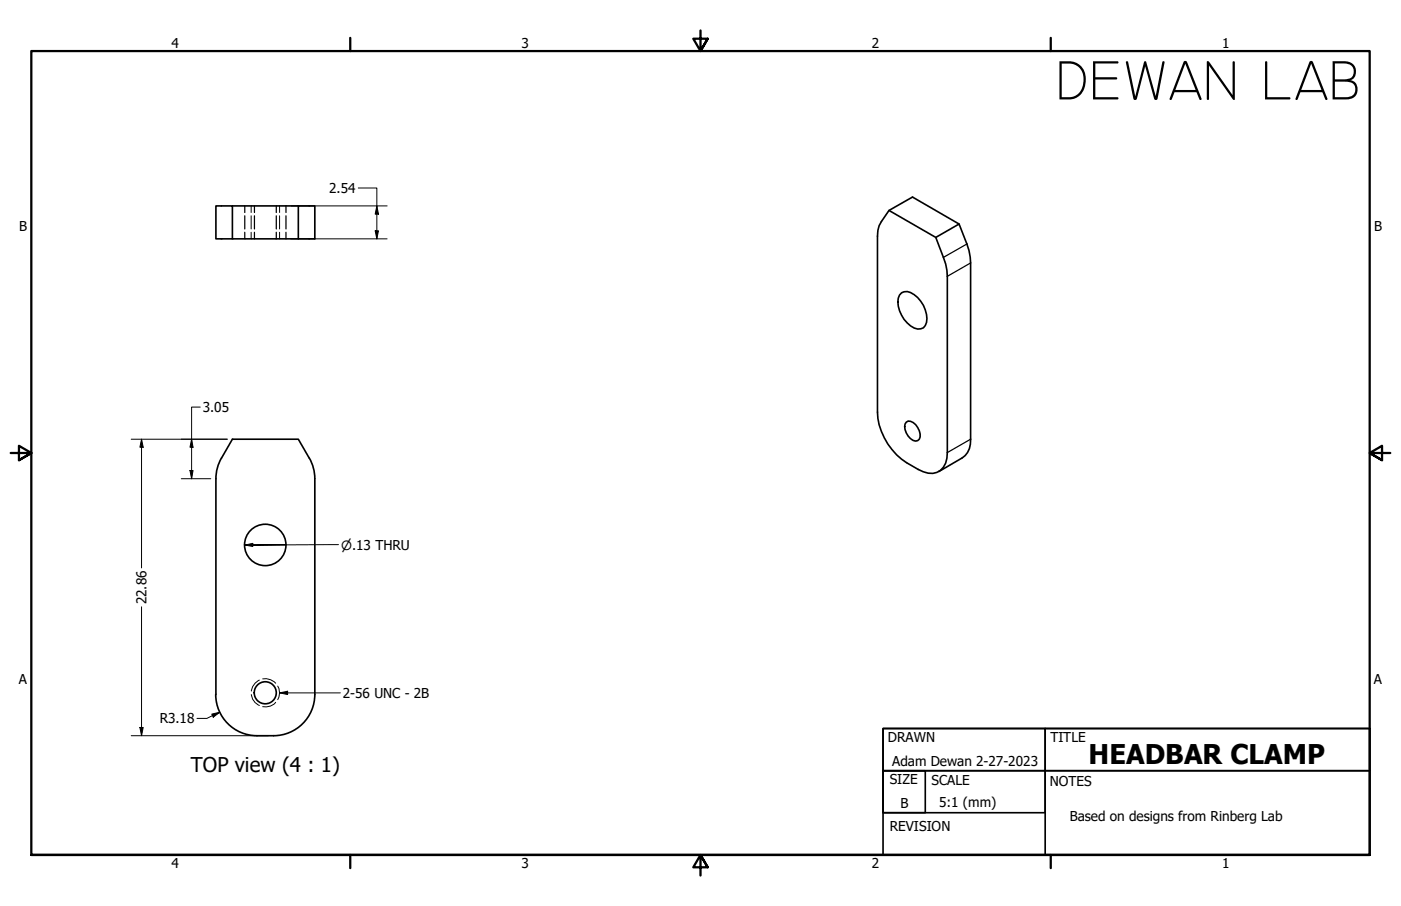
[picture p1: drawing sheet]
<svg xmlns="http://www.w3.org/2000/svg" width="432mm" height="279mm" viewBox="0 0 432 279" stroke-linecap="round" stroke-linejoin="round" font-family="sans-serif">
<!-- layer: Hidden Narrow (ANSI) -->
<path d="M77.4 63.5v2M77.4 66.5v4.1M77.4 71.6v2.1M86.2 63.5v2M86.2 66.5v4.1M86.2 71.6v2.1M77.5 214.2a4 4 0 0 0 2.4 3.4M79.9 209.7a4.3 4.3 0 0 0-2.4 3.4M81 209.4a4.5 4.5 0 0 1 4 1.3M85 216.6a4.1 4.1 0 0 1-4 1.3M85.6 211.6a4.1 4.1 0 0 1 0 4.2" fill="none" stroke="#000" stroke-width=".31"/>
<!-- layer: Visible (ANSI) -->
<g fill="none" stroke="#000" stroke-width=".51">
<path d="M66.5 63.5h5.1v10.2h-5.1zM71.6 73.7h25.4v-10.2h-5.1v10.2M71.6 63.5h20.3M274 64.9l14.4 8.3 3.1 8.2 .5 3.8v54.4a6.1 6.1 0 0 1-3.2 6.1 6.7 6.7 0 0 1-5.8-.9 20.4 20.4 0 0 1-12.6-17.7v-54.3l.6-3.2 3-4.7 7.2-4.1 14.4 8.3M288.4 73.2l7.2-4.1a27.6 27.6 0 0 1 3.5 12v54.3a6.3 6.3 0 0 1-2.6 5.8l-7.1 4.2M277.9 90.3a3.3 3.3 0 0 1 3.8 .6 9.2 9.2 0 0 1 3.9 8.5 2.44 2.44 0 0 1-3.9 1.8 9.4 9.4 0 0 1-4.8-9.3l.3-.9zM279.3 130.2a2.13 2.13 0 0 1 2.9 .7 4.5 4.5 0 0 1 1.1 4.5l-.5 .5a2.6 2.6 0 0 1-2.9-1.4 3.8 3.8 0 0 1-.6-4.3zM68.2 141.3a12.7 12.7 0 0 0-1.7 6.3v66.6M68.3 141.3l3.3-5.9h20.3l3.4 5.9M95.3 141.2a12.7 12.7 0 0 1 1.7 6.4v66.6M66.5 214.2a12.7 12.7 0 0 0 12.7 12.7 20.6 20.6 0 0 0 10.4-1.1 12.7 12.7 0 0 0 7.4-11.6"/>
<circle cx="81.8" cy="168.1" r="6.4"/>
<circle cx="81.8" cy="213.6" r="3.4"/>
</g>
<!-- layer: Hidden (ANSI) -->
<path d="M75.4 63.5v2M75.4 66.5v4.1M75.4 71.6v2.1M78.4 63.5v2M78.4 66.5v4.1M78.4 71.6v2.1M85.2 63.5v2M85.2 66.5v4.1M85.2 71.6v2.1M88.1 63.5v2M88.1 66.5v4.1M88.1 71.6v2.1" fill="none" stroke="#000" stroke-width=".38"/>
<!-- layer: Visible Narrow (ANSI) -->
<path d="M298 75.2l-7.2 4.2M299.1 81.1l-7.1 4.1M299.1 135.4l-7.1 4.2" fill="none" stroke="#000" stroke-width=".38"/>
<!-- layer: Border (ANSI) -->
<path d="M107.9 11.7v4M215.9 9.4v6.3l-2.2-3.8h4.4l-2.2 3.8 2.2-3.8M323.8 11.7v4M3.3 139.7h6.4l-3.9-2.2v4.4l3.9-2.2-3.9 2.2M428.5 139.7h-6.4l3.9-2.2v4.4l-3.9-2.2 3.9 2.2M9.7 263.7v-248h412.4v248h-412.4h412.4M107.9 263.7v4M218.1 267.5l-2.2-3.8 2.2 3.8h-4.4l2.2-3.8v6.3M323.8 263.7v4" fill="none" stroke="#000" stroke-width=".7"/>
<!-- layer: Title (ANSI) -->
<path d="M272.2 237.7h13v12.9h-13zM272.2 237.7h49.9v12.9h-49.9zM272.2 224.7h49.9v13h-49.9zM272.2 224.7h149.9v39h-149.9zM322.1 237.7h100v26h-100zM322.1 224.7h100v13h-100z" fill="none" stroke="#000" stroke-width=".51"/>
<!-- layer: Symbol (ANSI) -->
<path d="M75.4 168.1l2.5-.5v.9zM75.4 168.1h2.5M104.3 168l-26.4 .1 10.2-.1M86.2 213.7l2.4-.5v1zM86.2 213.7h18.7" fill="none" stroke="#000" stroke-width=".31"/>
<g fill="#000">
<path d="M75.4 168.1l2.5-.5v.9z" fill-rule="evenodd"/>
<path d="M86.2 213.7l2.4-.5v1z" fill-rule="evenodd"/>
</g>
<!-- layer: Dimension (ANSI) -->
<g fill="none" stroke="#000" stroke-width=".31">
<path d="M110.4 58h5.7v15.7M89.7 73.7h29.6M89.7 63.5h29.6M115.6 71.2h1l-.5 2.5zM116.1 63.5l.5 2.5h-1zM40.4 135.4h29.6M43.6 135.4l.5 2.5h-1zM43.6 135.4v39.7M59.1 135.4l.4 2.5h-1zM61.7 125.5h-2.6v22.1M55.9 147.6h9.1M58.5 145.1h1l-.4 2.5z"/>
<path d="M43.6 187.1v39.8M67.8 219.6l-4 2h-3.1M40.4 226.9h42.3M43.1 224.3h1l-.5 2.6zM65.3 220.2l2.5-.6-2.1 1.6z"/>
</g>
<g fill="#000">
<path d="M115.6 71.2h1l-.5 2.5z" fill-rule="evenodd"/>
<path d="M116.1 63.5l.5 2.5h-1z" fill-rule="evenodd"/>
<path d="M43.6 135.4l.5 2.5h-1z" fill-rule="evenodd"/>
<path d="M59.1 135.4l.4 2.5h-1z" fill-rule="evenodd"/>
<path d="M58.5 145.1h1l-.4 2.5z" fill-rule="evenodd"/>
<path d="M43.1 224.3h1l-.5 2.6z" fill-rule="evenodd"/>
<path d="M65.3 220.2l2.5-.6-2.1 1.6z" fill-rule="evenodd"/>
</g>
<text font-size="17.4" x="325.6" y="30.7">DEWAN LAB</text>
<text font-size="8.4" x="335.5" y="235.7">HEADBAR CLAMP</text>
<text font-size="6.3" x="58.9" y="238.1">TOP view (4 : 1)</text>
<g font-size="4.2">
<text x="52.8" y="14.7">4</text>
<text x="160.8" y="14.7">3</text>
<text x="268.7" y="14.7">2</text>
<text x="376.7" y="14.7">1</text>
<text x="101.5" y="59.5">2.54</text>
<text x="5.9" y="71.4">B</text>
<text x="423.5" y="71.4">B</text>
<text x="62.5" y="127.1">3.05</text>
<text x="45.1" y="186.4" transform="rotate(-90 45.1 186.4)">22.86</text>
<text x="5.8" y="211.1">A</text>
<text x="105.7" y="215.2">2-56 UNC - 2B</text>
<text x="423.4" y="211.1">A</text>
<text x="49.2" y="223.1">R3.18</text>
<text x="273.7" y="228.9">DRAWN</text>
<text x="323.7" y="228.9">TITLE</text>
<text x="275" y="236.2">Adam Dewan 2-27-2023</text>
<text x="274.3" y="241.8">SIZE</text>
<text x="287.1" y="241.9">SCALE</text>
<text x="323.5" y="242.4">NOTES</text>
<text x="277.6" y="249.1">B</text>
<text x="289.4" y="248.8">5:1 (mm)</text>
<text x="274.3" y="256.2">REVISION</text>
<text x="329.7" y="253.3">Based on designs from Rinberg Lab</text>
<text x="52.8" y="267.7">4</text>
<text x="160.8" y="267.7">3</text>
<text x="268.7" y="267.7">2</text>
<text x="376.7" y="267.7">1</text>
</g>
<text font-size="3.9" x="105.2" y="169.5">⌀.13 THRU</text>
</svg>
